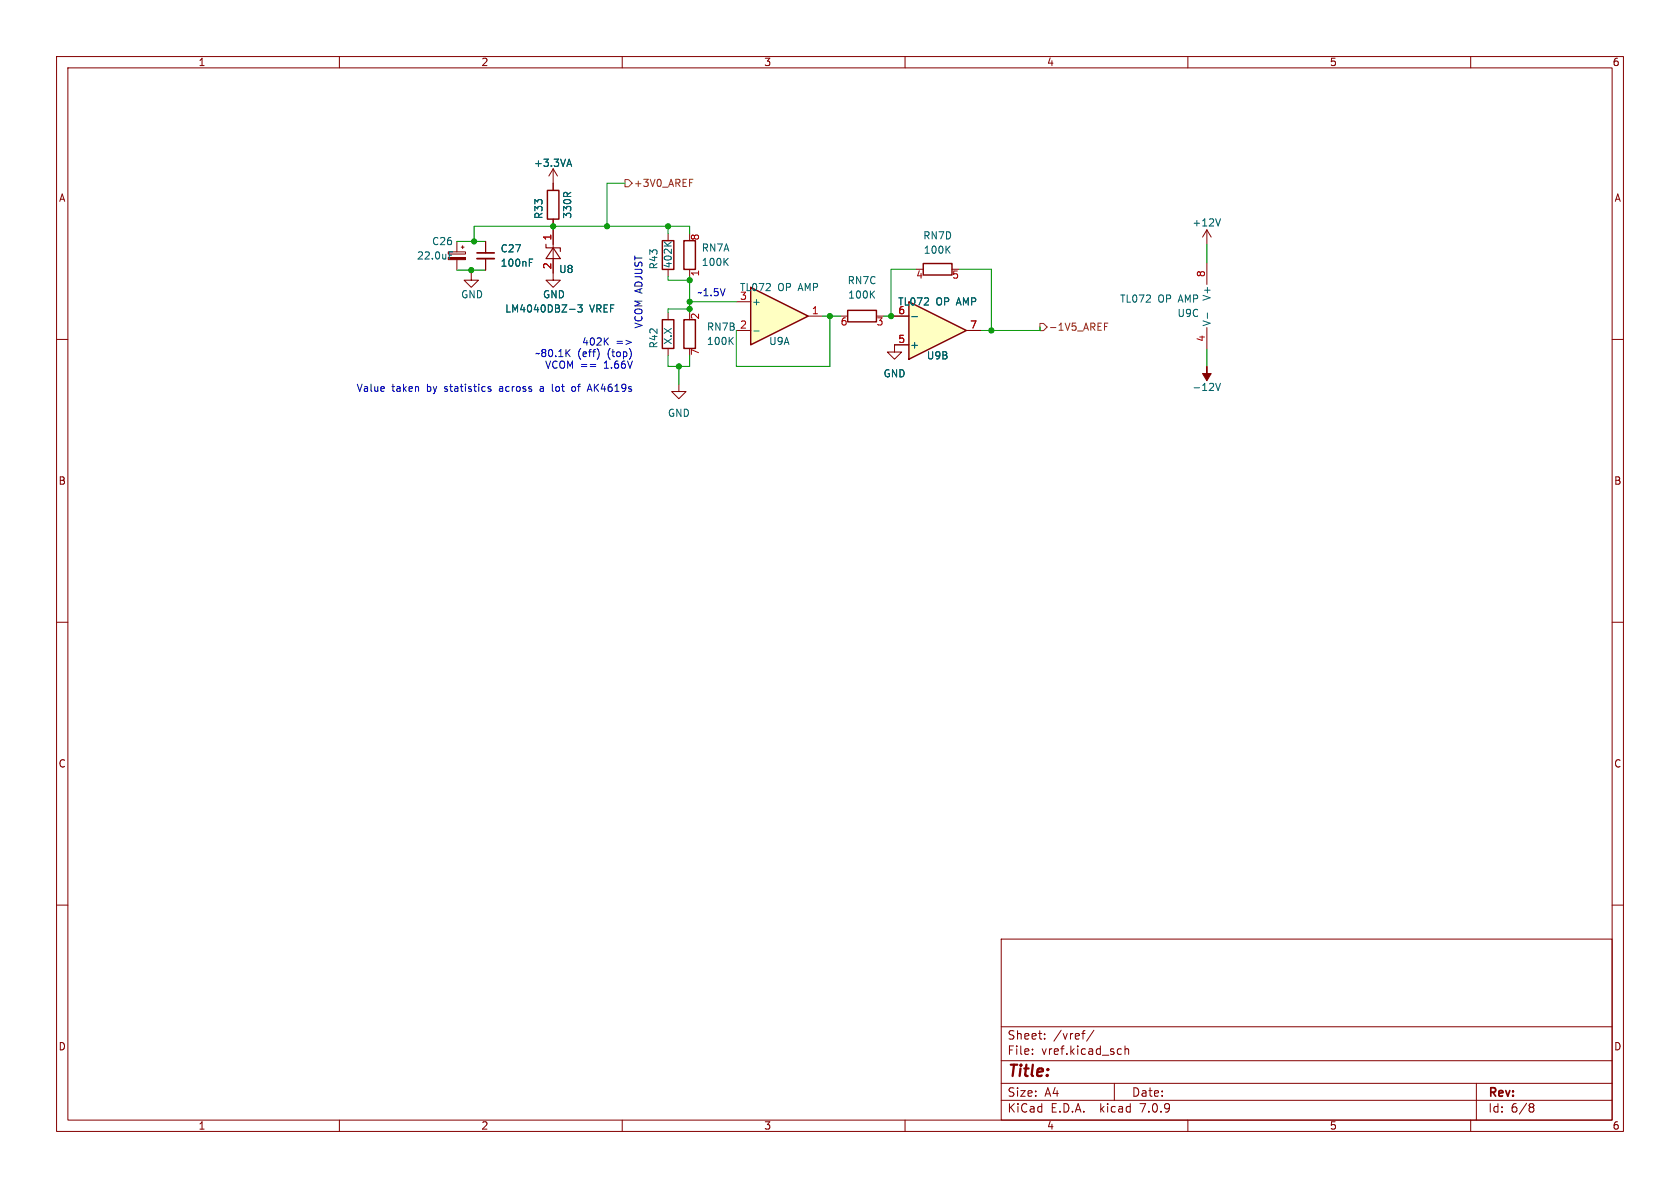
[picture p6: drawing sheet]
<svg xmlns="http://www.w3.org/2000/svg" width="297mm" height="210mm" viewBox="0 0 297 210" stroke-linecap="round" stroke-linejoin="round" font-family="sans-serif">
<g fill="none" stroke="#840000" stroke-width=".18">
<path d="M10 10h277v190h-277zM12 12h273v186h-273zM60 10v2M110 10v2M160 10v2M210 10v2M260 10v2M97.8 29.8v3.9M97.8 38.7v1.3M97.8 29.8l-.8 1.3M97.8 29.8l.8 1.3M10 60h2"/>
<path d="M118.1 41.3v1.2M118.1 47.6v1.3M118.1 55.2v1.3M285 60h2M118.1 61.6v1.3M10 110h2M285 110h2M10 160h2M285 160h2M177 166h108v32h-108zM60 198v2M110 198v2"/>
<path d="M160 198v2M177 194.5h108M177 191.5h108M177 187.5h108M177 181.5h108M182.5 186.3v.1M182.5 185.5v.1M184.7 183.6v.1M184.7 182.8v.1M191.2 182.7h.6M191.8 182.2l-.3 .1M193.4 182.1l-1.3 2"/>
<path d="M197 191.5v3M197.8 185.4l.4 .1M198.2 186.3l-.4 .1M198.9 185.5l.2-.1 .4 .1v.9M198.9 184.9v1.5M210 198v2M260 198v2M261 191.5v6.5M270.6 195.1h.3l.3 .3-.3 .3M270.6 195.7h.3M270.9 195.7l.2 .2 .1 .4-.3 .3h-.3"/>
</g>
<path d="M96.8 33.7h2v5h-2zM117.1 56.5h2v5.1h-2zM117.1 42.5h2v5.1h-2z" fill="none" stroke="#840000" stroke-width=".25"/>
<path d="M100.3 29h.6M100.6 28.1l.5 1.3M117.4 42.8l.7 .7M118.7 42.8l-.7 .5" fill="none" stroke="#006464" stroke-width=".18"/>
<path d="M160.7 53.3l10.1 5.1-10.1 5.1z" fill="#ffffc2"/>
<path d="M120.9 42.5h2v5.1h-2zM120.9 56.5h2v5.1h-2zM160.7 53.3l10.1 5.1-10.1 5.1zM163.2 46.6h5.1v2h-5.1z" fill="none" stroke="#840000" stroke-width=".25"/>
<g fill="none" stroke="#840000" stroke-width=".18">
<path d="M79.2 44.5h3.1v.4h-3.1zM80.8 42.7v1.8M80.8 45.9v1.9M81.5 43.7h.5M81.8 43.4v.5M83.3 48.3v1.2h1.3l-1.3 1.3-1.3-1.3h1.3M97.8 40.6v8.9h1.3l-1.3 1.3-1.3-1.3h1.3M121.9 41.3v1.2M121.9 47.6v1.3M121.9 55.2v1.3M158.1 55.9h2.6M162 47.6h1.2"/>
<path d="M168.3 47.6h1.3M170.8 58.4h2.6M213.4 40.6v2.6M213.4 46.5v3.8M213.4 57.9v3.8M213.4 40.6l-.8 1.3M213.4 40.6l.7 1.3M120 67.9v1.3h1.3l-1.3 1.3-1.3-1.3h1.3M121.9 61.6v1.3M158.1 61h2.6"/>
</g>
<g fill="none" stroke="#006464" stroke-width=".18">
<path d="M215.8 38.7l-.5 1.2M79.4 45.1h.4M79.4 44.5h.6M100.7 54.7h1M102.1 53.9h.8l-.4 .5 .4 .1v.5l-.2 .2-.6-.2M128.2 46.2l.5 .7M128.7 45.7l-.7 .7M129.6 59.6l-.7 .8M161.2 56h1M167.4 44l.6 .8M168 43.5l-.8 .7M213.5 55.3v1"/>
<path d="M129.1 60.2l.5 .7M214.9 67.8l.4 1.2 .5-1.2"/>
</g>
<g fill="#840000" stroke="#840000" stroke-width=".18">
<path d="M213.4 64.8v1.2h.7l-.7 1.3-.8-1.3h.8z"/>
<path d="M79.2 45.5h3.1v.4h-3.1z"/>
</g>
<path d="M96.5 43.2v.6h2.6v.7M97.8 43.8l1.3 1.9h-2.6z" fill="none" stroke="#840000" stroke-width=".2"/>
<path d="M132.7 50.8l10.2 5.1-10.2 5.1z" fill="#ffffc2"/>
<path d="M132.7 50.8l10.2 5.1-10.2 5.1zM149.9 54.9h5v2h-5z" fill="none" stroke="#840000" stroke-width=".25"/>
<g fill="none" stroke="#840000" stroke-width=".18">
<path d="M97.8 32.4v1.3M97.8 38.7v1.3M85.9 42.7v2M85.9 45.7v2.1M97.8 40.6v2.6M97.8 45.7v2.6M130.2 58.4h2.5M130.2 53.3h2.5M142.9 55.9h2.5M148.6 55.9h1.3M154.9 55.9h1.3M158.1 55.9h2.6"/>
<path d="M170.8 58.4h2.6M160.7 61h-2.6v1.2h1.3l-1.3 1.3-1.2-1.3h1.2"/>
</g>
<path d="M100.3 29h.6M100.6 28.1l.5 1.3M93.6 46.4h.4M93.6 45.8h.6M100.7 54.7h1M102.1 53.9h.8l-.4 .5 .4 .1v.5l-.2 .2-.6-.2M133.2 58.5h1M154.1 52l.5 .7M154.6 51.4l-.7 .8M161.2 56h1" fill="none" stroke="#006464" stroke-width=".18"/>
<path d="M84.3 45.7h3.1" fill="none" stroke="#840000" stroke-width=".33"/>
<path d="M84.3 44.7h3.1" fill="none" stroke="#840000" stroke-width=".3"/>
<path d="M110.5 31.8h.6l.7 .6-.7 .6h-.6zM121.9 31.7h.6M183.8 57.2h.7l.6 .6-.6 .6h-.7zM195.3 57.7h.4M195.3 57.1h.6" fill="none" stroke="#725600" stroke-width=".18"/>
<g fill="none" stroke="#0000c2" stroke-width=".18">
<path d="M107.6 59.7l-.8 .8M86.8 68.4l-.3-.1-.2 .2v.2l.5 .1v.3h-.5M95.6 68.3l-.1 .1M95.6 68.7l-.1 .2 .1 .3M97.6 69l.2 .2M100.2 62.3l.6 .7M100.8 61.8l-.7 .7M101.6 68.4l-.3-.1-.2 .3v.5l.2 .1 .3-.1M103.8 69.2l.4-1.3 .5 1.3M103.9 68.8h.6M104.4 64.4h.9M104.4 64.8h.9"/>
<path d="M105.6 61.7a1.49 1.49 0 0 1 0 1.8M107 60.3l.6 .7M110.6 60.2l1 .3-1 .4"/>
</g>
<g fill="none" stroke="#009600" stroke-width=".18">
<path d="M110.5 32.4h-3.2v7.6M80.8 47.8h5.1M80.8 42.7h5.1M83.3 47.8v.5M97.8 40v.6M118.1 48.9v.6h3.8M118.1 40v1.3M121.9 41.3v-1.3h-38.1v2.7M121.9 48.9v6.3M121.9 54.6h-3.8v.6M121.9 53.3h8.3M145.4 55.9h3.2"/>
<path d="M146.7 55.9v8.9h-16.5v-6.4M156.2 55.9h1.9M162 47.6h-4.5v8.3M169.6 47.6h5.7v10.8M183.8 57.8v.6h-10.4M213.4 43.2v3.3M118.1 62.9v1.9h3.8v-1.9M120 64.8v3.1M213.4 61.7v3.1"/>
</g>
<g fill="#009600" stroke="#009600" stroke-width=".18">
<circle cx="146.7" cy="55.9" r=".46"/>
<circle cx="157.5" cy="55.9" r=".46"/>
<circle cx="175.3" cy="58.4" r=".46"/>
<circle cx="120" cy="64.8" r=".46"/>
<circle cx="121.9" cy="49.5" r=".46"/>
<circle cx="97.8" cy="40" r=".46"/>
<circle cx="118.1" cy="40" r=".46"/>
<circle cx="107.3" cy="40" r=".46"/>
<circle cx="121.9" cy="53.3" r=".46"/>
<circle cx="121.9" cy="54.6" r=".46"/>
<circle cx="83.3" cy="47.8" r=".46"/>
<circle cx="83.8" cy="42.7" r=".46"/>
</g>
<text font-size="2.8" fill="#840000" x="178" y="190.9">Title:</text>
<g font-size="2.1" fill="#840000">
<text x="178" y="184">Sheet:</text>
<text x="186.2" y="184">/vref/</text>
<text x="178" y="186.7">File:</text>
<text x="184.1" y="186.7">vref.kicad_sch</text>
<text x="178" y="196.9">KiCad</text>
<text x="178" y="194.1">Size:</text>
<text x="184.7" y="194.1">A4</text>
<text x="185.7" y="196.9">E.D.A.</text>
<text x="194.6" y="196.9">kicad</text>
<text x="200" y="194.1">Date:</text>
<text x="201.8" y="196.9">7.0.9</text>
<text x="263" y="194.3">Rev:</text>
<text x="263" y="196.9">Id:</text>
<text x="267.1" y="196.9">6/8</text>
</g>
<g font-size="1.8" fill="#840000">
<text x="35" y="11.9">1</text>
<text x="85" y="11.9">2</text>
<text x="135" y="11.9">3</text>
<text x="185" y="11.9">4</text>
<text x="235" y="11.9">5</text>
<text x="285" y="11.9">6</text>
<text x="10.3" y="35.9">A</text>
<text x="285.3" y="35.9">A</text>
<text x="10.3" y="85.9">B</text>
<text x="285.3" y="85.9">B</text>
<text x="10.3" y="135.9">C</text>
<text x="285.3" y="135.9">C</text>
<text x="10.3" y="185.9">D</text>
<text x="285.3" y="185.9">D</text>
<text x="35" y="199.9">1</text>
<text x="85" y="199.9">2</text>
<text x="135" y="199.9">3</text>
<text x="185" y="199.9">4</text>
<text x="235" y="199.9">5</text>
<text x="285" y="199.9">6</text>
</g>
<g font-size="1.8" fill="#006464">
<text x="94.3" y="29.7">+3.3VA</text>
<text x="96.1" y="38.8" transform="rotate(-90 96.1 38.8)">R33</text>
<text x="101.2" y="38.8" transform="rotate(-90 101.2 38.8)">330R</text>
<text x="210.7" y="40.2">+12V</text>
<text x="73.6" y="46.1">22.0uF</text>
<text x="76.3" y="43.5">C26</text>
<text x="88.4" y="47.4">100nF</text>
<text x="88.4" y="44.8">C27</text>
<text x="116.4" y="47.7" transform="rotate(-90 116.4 47.7)">R43</text>
<text x="119" y="47.5" transform="rotate(-90 119 47.5)">402K</text>
<text x="124" y="47.2">100K</text>
<text x="124" y="44.7">RN7A</text>
<text x="163.1" y="42.5">RN7D</text>
<text x="163.2" y="45.1">100K</text>
<text x="81.4" y="52.9">GND</text>
<text x="95.9" y="52.9">GND</text>
<text x="98.7" y="48.5">U8</text>
<text x="130.7" y="51.7">TL072</text>
<text x="137.5" y="51.7">OP AMP</text>
<text x="149.8" y="50.4">RN7C</text>
<text x="149.8" y="53">100K</text>
<text x="197.9" y="53.7">TL072</text>
<text x="204.7" y="53.7">OP AMP</text>
<text x="214.2" y="53.3" transform="rotate(-90 214.2 53.3)">V+</text>
<text x="89.2" y="55.4">LM4040DBZ-3</text>
<text x="104.2" y="55.4">VREF</text>
<text x="124.9" y="58.6">RN7B</text>
<text x="132.8" y="54.2">+</text>
<text x="158.7" y="54.2">TL072</text>
<text x="165.5" y="54.2">OP AMP</text>
<text x="208.1" y="56.2">U9C</text>
<text x="214.2" y="57.8" transform="rotate(-90 214.2 57.8)">V-</text>
<text x="116.4" y="61.7" transform="rotate(-90 116.4 61.7)">R42</text>
<text x="119" y="61" transform="rotate(-90 119 61)">X.X</text>
<text x="124.9" y="61.2">100K</text>
<text x="135.9" y="61.2">U9A</text>
<text x="160.8" y="61.8">+</text>
<text x="163.8" y="63.7">U9B</text>
<text x="156.1" y="66.9">GND</text>
<text x="210.7" y="69.3">-12V</text>
<text x="118" y="73.9">GND</text>
</g>
<g font-size="1.8" fill="#725600">
<text x="112" y="33.2">+3V0_AREF</text>
<text x="185.3" y="58.7">-1V5_AREF</text>
</g>
<g font-size="1.8" fill="#a90000">
<text x="97.5" y="47.7" transform="rotate(-90 97.5 47.7)">2</text>
<text x="97.5" y="42.6" transform="rotate(-90 97.5 42.6)">1</text>
<text x="123.9" y="42.6" transform="rotate(-90 123.9 42.6)">8</text>
<text x="123.9" y="49" transform="rotate(-90 123.9 49)">1</text>
<text x="130.7" y="53.1">3</text>
<text x="161.9" y="49.6">4</text>
<text x="168.2" y="49.6">5</text>
<text x="213.1" y="49.1" transform="rotate(-90 213.1 49.1)">8</text>
<text x="123.9" y="56.6" transform="rotate(-90 123.9 56.6)">2</text>
<text x="130.7" y="58.2">2</text>
<text x="143.4" y="55.6">1</text>
<text x="148.5" y="57.9">6</text>
<text x="154.9" y="57.9">3</text>
<text x="158.7" y="55.6">6</text>
<text x="171.4" y="58.2">7</text>
<text x="123.9" y="62.9" transform="rotate(-90 123.9 62.9)">7</text>
<text x="158.7" y="60.7">5</text>
<text x="213.1" y="60.5" transform="rotate(-90 213.1 60.5)">4</text>
</g>
<g font-size="1.8" fill="#0000c2">
<text x="123.2" y="52.5">~1.5V</text>
<text x="113.7" y="58.2" transform="rotate(-90 113.7 58.2)">VCOM ADJUST</text>
<text x="94.5" y="63.2">~80.1K</text>
<text x="96.3" y="65.3">VCOM ==</text>
<text x="102.1" y="63.2">(eff)</text>
<text x="102.8" y="61.2">402K</text>
<text x="106.9" y="65.3">1.66V</text>
<text x="107.5" y="63.2">(top)</text>
<text x="108.9" y="61.2">=&gt;</text>
<text x="62.9" y="69.3">Value</text>
<text x="69.3" y="69.3">taken</text>
<text x="75.6" y="69.3">by</text>
<text x="78.9" y="69.3">statistics</text>
<text x="88.7" y="69.3">across</text>
<text x="96.1" y="69.3">a</text>
<text x="98.5" y="69.3">lot</text>
<text x="102.2" y="69.3">of</text>
<text x="105.2" y="69.3">AK4619s</text>
</g>
</svg>
